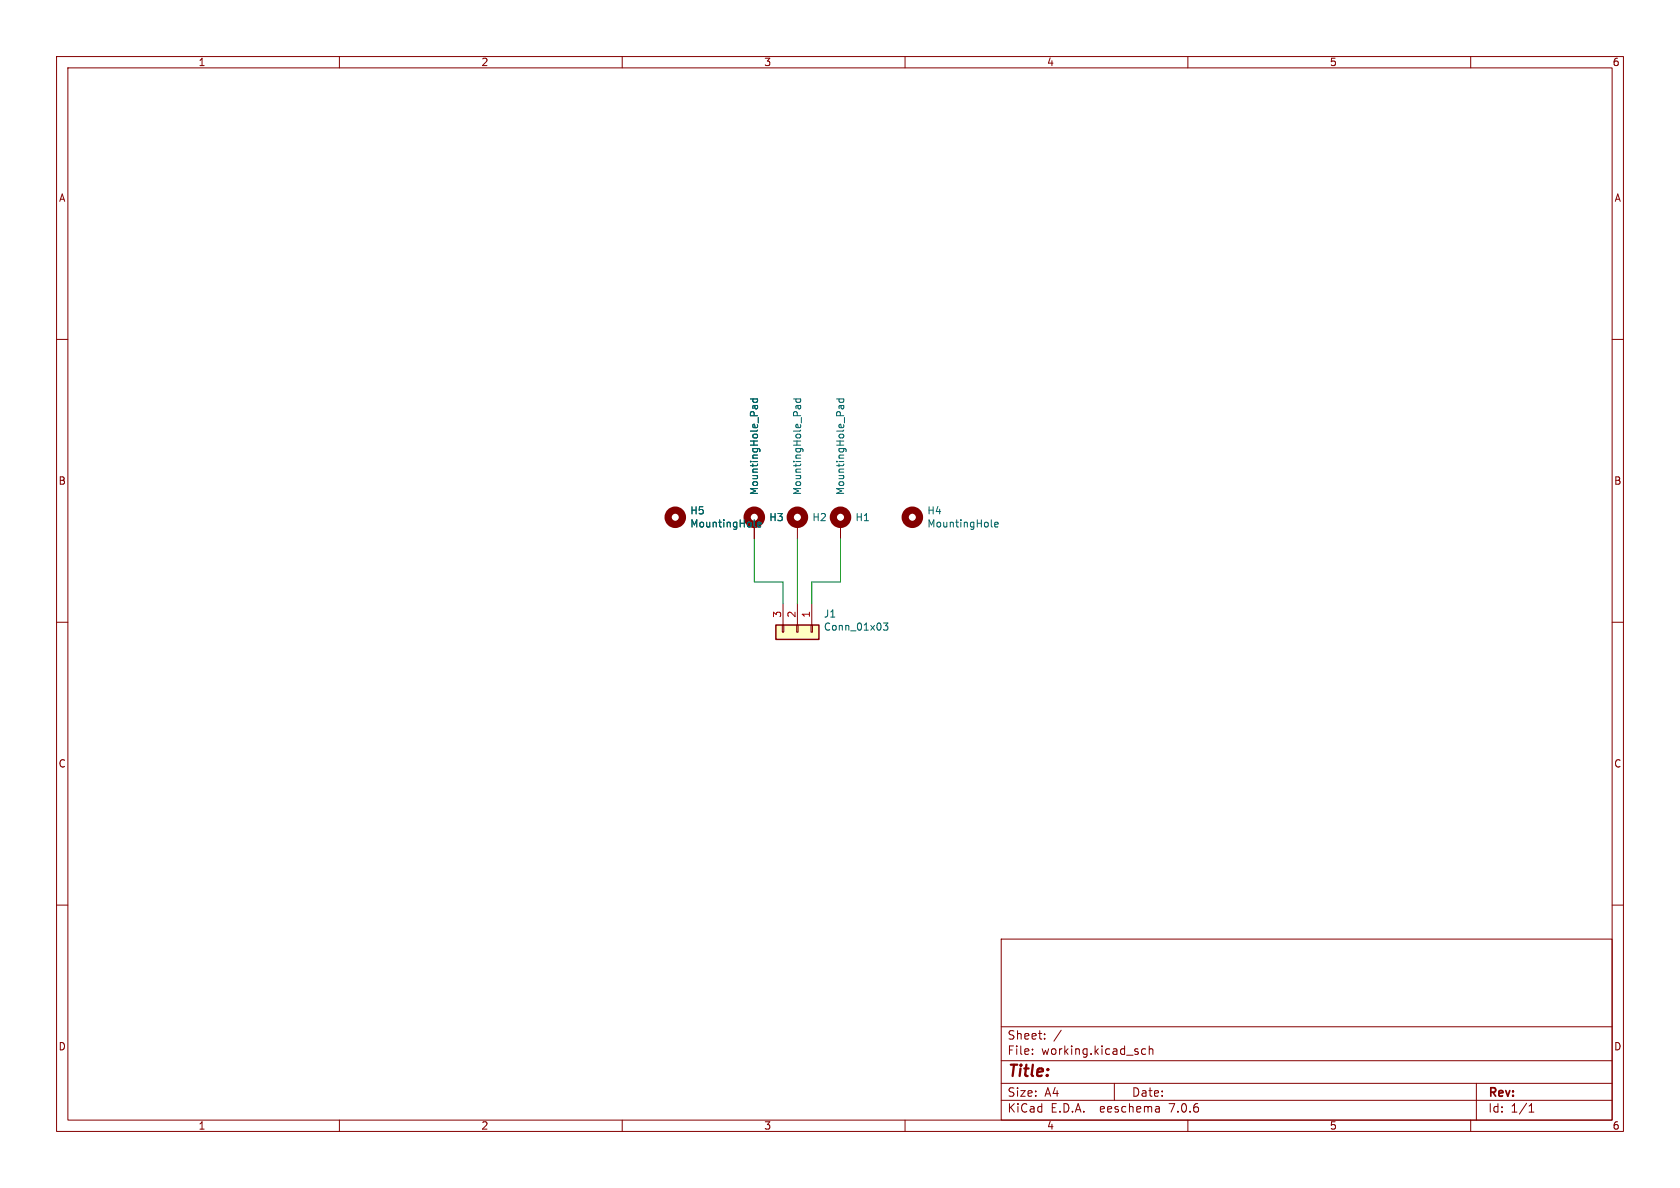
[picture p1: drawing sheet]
<svg xmlns="http://www.w3.org/2000/svg" width="297mm" height="210mm" viewBox="0 0 297 210" stroke-linecap="round" stroke-linejoin="round" font-family="sans-serif">
<g fill="none" stroke="#840000" stroke-width=".18">
<path d="M10 10h277v190h-277zM12 12h273v186h-273zM60 10v2M110 10v2M160 10v2M210 10v2M260 10v2M10 60h2M285 60h2M133.3 92.7v2.6M141 92.7v2.6M148.6 92.7v2.6"/>
<path d="M10 110h2M138.3 110.5h.3v1.3h-.3zM138.4 106.7v3.8M140.8 110.5h.3v1.3h-.3zM141 106.7v3.8M143.4 110.5h.2v1.3h-.2zM143.5 106.7v3.8M285 110h2M10 160h2M285 160h2M177 166h108v32h-108zM60 198v2"/>
<path d="M110 198v2M160 198v2M177 194.5h108M177 191.5h108M177 187.5h108M177 181.5h108M182.5 186.3v.1M182.5 185.5v.1M184.7 183.6v.1M184.7 182.8v.1M187.6 182.1l-1.3 2M197 191.5v3"/>
<path d="M202.5 185.5l-.4-.1-.3 .3v.4l.2 .2h.5M203.2 185.5l.2-.1 .3 .1 .1 .9M203.2 184.9v1.5M204.9 195.7l.1 .9M205 196.5l-.2 .1M205 196h-.2M210 198v2M260 198v2M261 191.5v6.5M270.3 196.6h.9M270.3 195.5l.4-.4v1.5"/>
</g>
<g fill="none" stroke="#840000" stroke-width="1.3">
<circle cx="119.4" cy="91.4" r="1.27"/>
<circle cx="133.3" cy="91.4" r="1.27"/>
<circle cx="141" cy="91.4" r="1.27"/>
<circle cx="148.6" cy="91.4" r="1.27"/>
<circle cx="161.3" cy="91.4" r="1.27"/>
</g>
<g fill="none" stroke="#006464" stroke-width=".18">
<path d="M132.7 70.5h1.2M133.1 70.5v.4l.2 .2 .6-.1v-.5M133.4 71.7v.4M133.9 71.7v.4M133.9 71.7h-.8v.4M140.3 70.5h1.2M140.8 70.5l-.1 .4 .2 .2 .6-.1v-.5M141 71.7l.1 .4M141.5 71.7v.4M141.5 71.7h-.7l-.1 .4M147.9 70.5h1.3M148.4 70.5l-.1 .4 .3 .2 .5-.1v-.5"/>
<path d="M148.6 71.7l.1 .4M149.1 71.7l.1 .4M149.2 71.7h-.8l-.1 .4M133.3 93l.2 .2M133.9 92.7l.6-.1v-.2l-.4-.1-.2 .2 .1 .6h.5M175.2 93l.2 .2M175.9 92.7l.6-.1-.1-.2-.4-.1-.1 .2v.6h.5M156.2 110.1h.8l-.5 .5 .4 .1v.6l-.2 .1-.5-.1"/>
</g>
<path d="M137.2 110.5h7.6v2.5h-7.6z" fill="#ffffc2" stroke="#ffffc2" stroke-width=".18"/>
<path d="M137.2 110.5h7.6v2.5h-7.6z" fill="none" stroke="#840000" stroke-width=".25"/>
<path d="M133.3 95.3v7.6h5.1v3.8M141 95.3v11.4M148.6 95.3v7.6h-5.1v3.8" fill="none" stroke="#009600" stroke-width=".18"/>
<text font-size="2.8" fill="#840000" x="178" y="190.9">Title:</text>
<g font-size="2.1" fill="#840000">
<text x="178" y="184">Sheet:</text>
<text x="178" y="186.7">File:</text>
<text x="184.1" y="186.7">working.kicad_sch</text>
<text x="178" y="196.9">KiCad</text>
<text x="178" y="194.1">Size:</text>
<text x="184.7" y="194.1">A4</text>
<text x="185.7" y="196.9">E.D.A.</text>
<text x="194.6" y="196.9">eeschema</text>
<text x="200" y="194.1">Date:</text>
<text x="207" y="196.9">7.0.6</text>
<text x="263" y="194.3">Rev:</text>
<text x="263" y="196.9">Id:</text>
<text x="267.1" y="196.9">1/1</text>
</g>
<g font-size="1.8" fill="#840000">
<text x="35" y="11.9">1</text>
<text x="85" y="11.9">2</text>
<text x="135" y="11.9">3</text>
<text x="185" y="11.9">4</text>
<text x="235" y="11.9">5</text>
<text x="285" y="11.9">6</text>
<text x="10.3" y="35.9">A</text>
<text x="285.3" y="35.9">A</text>
<text x="10.3" y="85.9">B</text>
<text x="285.3" y="85.9">B</text>
<text x="10.3" y="135.9">C</text>
<text x="285.3" y="135.9">C</text>
<text x="10.3" y="185.9">D</text>
<text x="285.3" y="185.9">D</text>
<text x="35" y="199.9">1</text>
<text x="85" y="199.9">2</text>
<text x="135" y="199.9">3</text>
<text x="185" y="199.9">4</text>
<text x="235" y="199.9">5</text>
<text x="285" y="199.9">6</text>
</g>
<g font-size="1.8" fill="#006464">
<text x="134.2" y="87.6" transform="rotate(-90 134.2 87.6)">MountingHole_Pad</text>
<text x="141.8" y="87.6" transform="rotate(-90 141.8 87.6)">MountingHole_Pad</text>
<text x="149.5" y="87.6" transform="rotate(-90 149.5 87.6)">MountingHole_Pad</text>
<text x="121.9" y="91.1">H5</text>
<text x="121.9" y="93.4">MountingHole</text>
<text x="135.9" y="92.3">H3</text>
<text x="143.5" y="92.3">H2</text>
<text x="151.1" y="92.3">H1</text>
<text x="163.8" y="91.1">H4</text>
<text x="163.8" y="93.4">MountingHole</text>
<text x="145.6" y="109.4">J1</text>
<text x="145.6" y="111.7">Conn_01x03</text>
</g>
<g font-size="1.8" fill="#a90000">
<text x="138.2" y="109.3" transform="rotate(-90 138.2 109.3)">3</text>
<text x="140.7" y="109.3" transform="rotate(-90 140.7 109.3)">2</text>
<text x="143.3" y="109.3" transform="rotate(-90 143.3 109.3)">1</text>
</g>
</svg>
